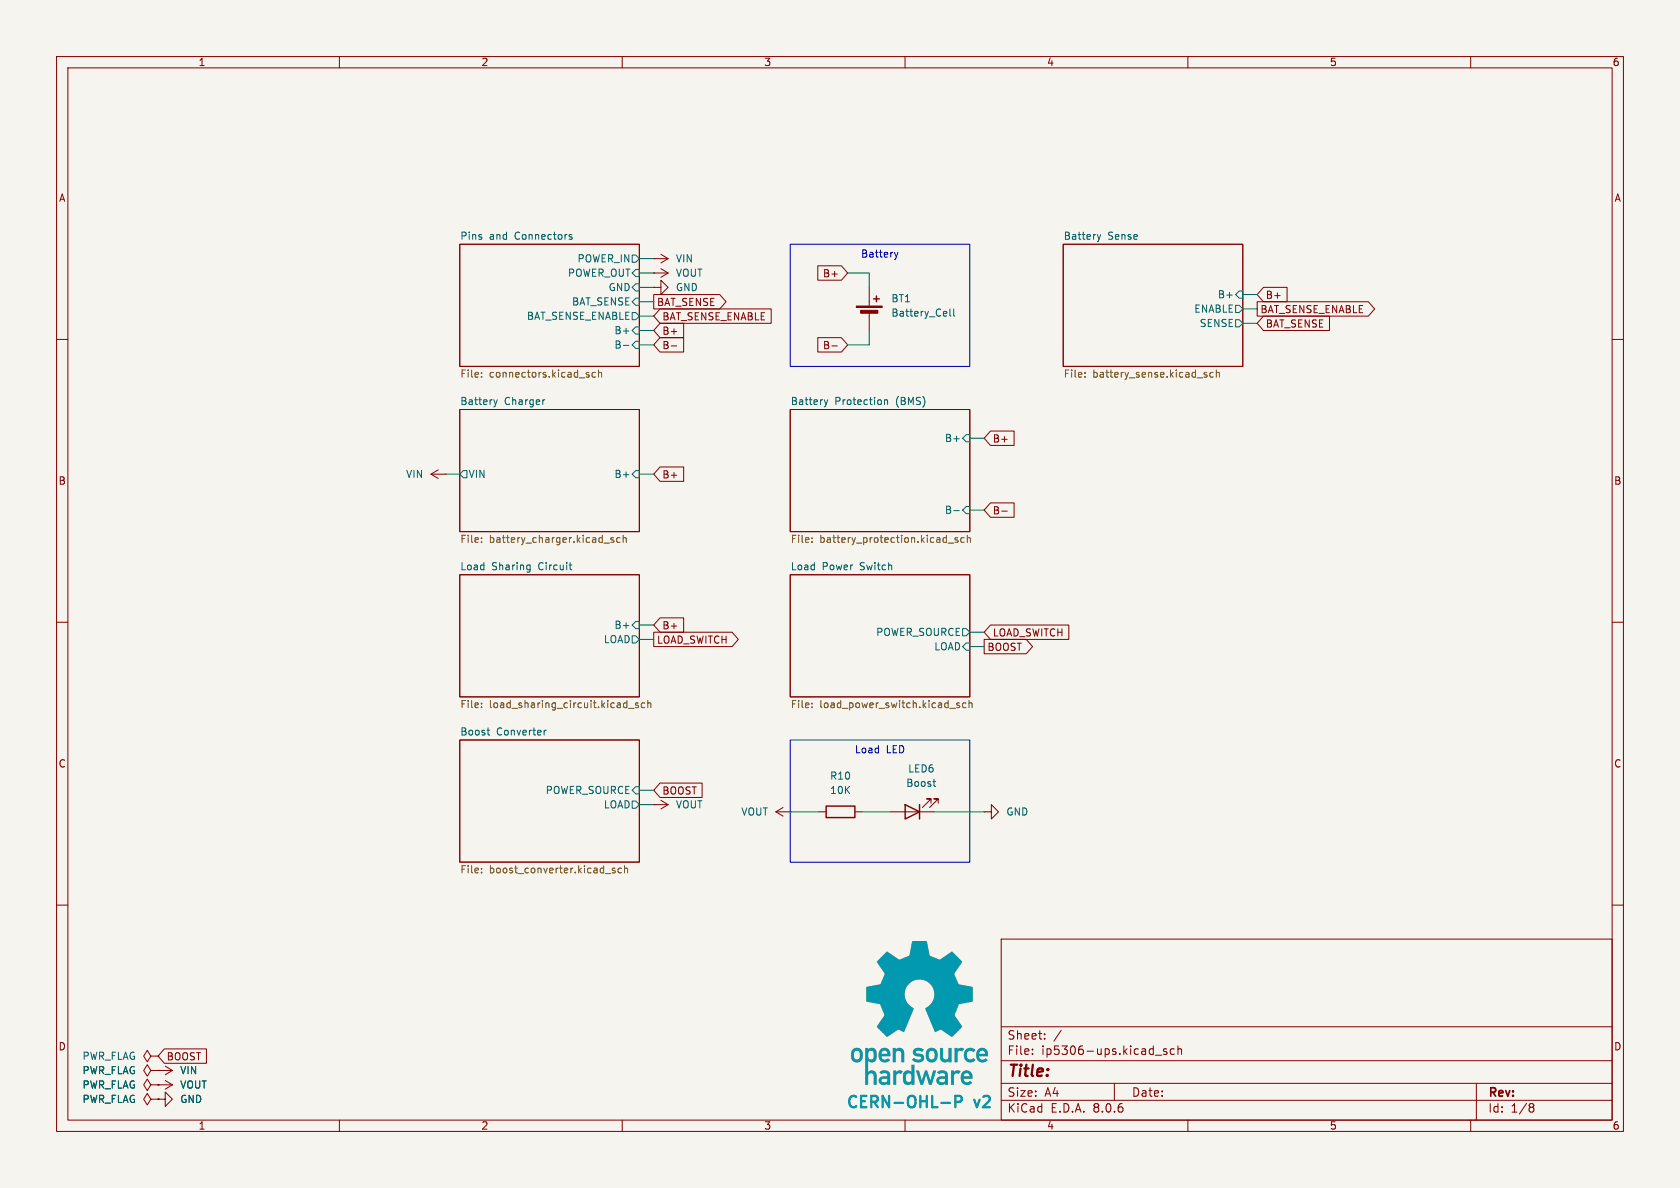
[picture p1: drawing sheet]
(kicad_sch
 (version 20231120)
 (generator "eeschema")
 (generator_version "8.0")
 (paper "A4")
 (lib_symbols
  (symbol "Device:Battery_Cell"
   (pin_numbers hide)
   (pin_names
    (offset 0) hide) (exclude_from_sim no) (in_bom yes) (on_board yes)
   (property "Reference" "BT" (at 2.54 2.54 0) (effects (font (size 1.27 1.27)) (justify left)))
   (property "Value" "Battery_Cell" (at 2.54 0 0) (effects (font (size 1.27 1.27)) (justify left)))
   (property "Footprint" "" (at 0 1.524 90) (effects (font (size 1.27 1.27)) (hide yes)))
   (property "Datasheet" "~" (at 0 1.524 90) (effects (font (size 1.27 1.27)) (hide yes)))
   (property "Description" "Single-cell battery" (at 0 0 0) (effects (font (size 1.27 1.27)) (hide yes)))
   (symbol "Battery_Cell_0_1"
    (rectangle (start -2.286 1.778) (end 2.286 1.524) (stroke (width 0) (type default)) (fill (type outline)))
    (rectangle (start -1.524 1.016) (end 1.524 0.508) (stroke (width 0) (type default)) (fill (type outline)))
    (polyline (pts (xy 0 0.762) (xy 0 0)) (stroke (width 0) (type default)) (fill (type none)))
    (polyline (pts (xy 0 1.778) (xy 0 2.54)) (stroke (width 0) (type default)) (fill (type none)))
    (polyline (pts (xy 0.762 3.048) (xy 1.778 3.048)) (stroke (width 0.254) (type default)) (fill (type none)))
    (polyline (pts (xy 1.27 3.556) (xy 1.27 2.54)) (stroke (width 0.254) (type default)) (fill (type none))))
   (symbol "Battery_Cell_1_1"
    (pin passive line (at 0 5.08 270) (length 2.54) (name "+" (effects (font (size 1.27 1.27)))) (number "1" (effects (font (size 1.27 1.27)))))
    (pin passive line (at 0 -2.54 90) (length 2.54) (name "-" (effects (font (size 1.27 1.27)))) (number "2" (effects (font (size 1.27 1.27)))))))
  (symbol "Device:LED"
   (pin_numbers hide)
   (pin_names
    (offset 1.016) hide) (exclude_from_sim no) (in_bom yes) (on_board yes)
   (property "Reference" "D" (at 0 2.54 0) (effects (font (size 1.27 1.27))))
   (property "Value" "LED" (at 0 -2.54 0) (effects (font (size 1.27 1.27))))
   (property "Footprint" "" (at 0 0 0) (effects (font (size 1.27 1.27)) (hide yes)))
   (property "Datasheet" "~" (at 0 0 0) (effects (font (size 1.27 1.27)) (hide yes)))
   (property "Description" "Light emitting diode" (at 0 0 0) (effects (font (size 1.27 1.27)) (hide yes)))
   (symbol "LED_0_1"
    (polyline (pts (xy -1.27 -1.27) (xy -1.27 1.27)) (stroke (width 0.254) (type default)) (fill (type none)))
    (polyline (pts (xy -1.27 0) (xy 1.27 0)) (stroke (width 0) (type default)) (fill (type none)))
    (polyline (pts (xy 1.27 -1.27) (xy 1.27 1.27) (xy -1.27 0) (xy 1.27 -1.27)) (stroke (width 0.254) (type default)) (fill (type none)))
    (polyline (pts (xy -3.048 -0.762) (xy -4.572 -2.286) (xy -3.81 -2.286) (xy -4.572 -2.286) (xy -4.572 -1.524)) (stroke (width 0) (type default)) (fill (type none)))
    (polyline (pts (xy -1.778 -0.762) (xy -3.302 -2.286) (xy -2.54 -2.286) (xy -3.302 -2.286) (xy -3.302 -1.524)) (stroke (width 0) (type default)) (fill (type none))))
   (symbol "LED_1_1"
    (pin passive line (at -3.81 0 0) (length 2.54) (name "K" (effects (font (size 1.27 1.27)))) (number "1" (effects (font (size 1.27 1.27)))))
    (pin passive line (at 3.81 0 180) (length 2.54) (name "A" (effects (font (size 1.27 1.27)))) (number "2" (effects (font (size 1.27 1.27)))))))
  (symbol "Device:R"
   (pin_numbers hide)
   (pin_names
    (offset 0)) (exclude_from_sim no) (in_bom yes) (on_board yes)
   (property "Reference" "R" (at 2.032 0 90) (effects (font (size 1.27 1.27))))
   (property "Value" "R" (at 0 0 90) (effects (font (size 1.27 1.27))))
   (property "Footprint" "" (at -1.778 0 90) (effects (font (size 1.27 1.27)) (hide yes)))
   (property "Datasheet" "~" (at 0 0 0) (effects (font (size 1.27 1.27)) (hide yes)))
   (property "Description" "Resistor" (at 0 0 0) (effects (font (size 1.27 1.27)) (hide yes)))
   (symbol "R_0_1"
    (rectangle (start -1.016 -2.54) (end 1.016 2.54) (stroke (width 0.254) (type default)) (fill (type none))))
   (symbol "R_1_1"
    (pin passive line (at 0 3.81 270) (length 1.27) (name "~" (effects (font (size 1.27 1.27)))) (number "1" (effects (font (size 1.27 1.27)))))
    (pin passive line (at 0 -3.81 90) (length 1.27) (name "~" (effects (font (size 1.27 1.27)))) (number "2" (effects (font (size 1.27 1.27)))))))
  (symbol "power:+5V"
   (power)
   (pin_numbers hide)
   (pin_names
    (offset 0) hide) (exclude_from_sim no) (in_bom yes) (on_board yes)
   (property "Reference" "#PWR" (at 0 -3.81 0) (effects (font (size 1.27 1.27)) (hide yes)))
   (property "Value" "+5V" (at 0 3.556 0) (effects (font (size 1.27 1.27))))
   (property "Footprint" "" (at 0 0 0) (effects (font (size 1.27 1.27)) (hide yes)))
   (property "Datasheet" "" (at 0 0 0) (effects (font (size 1.27 1.27)) (hide yes)))
   (property "Description" "Power symbol creates a global label with name \"+5V\"" (at 0 0 0) (effects (font (size 1.27 1.27)) (hide yes)))
   (symbol "+5V_0_1"
    (polyline (pts (xy -0.762 1.27) (xy 0 2.54)) (stroke (width 0) (type default)) (fill (type none)))
    (polyline (pts (xy 0 0) (xy 0 2.54)) (stroke (width 0) (type default)) (fill (type none)))
    (polyline (pts (xy 0 2.54) (xy 0.762 1.27)) (stroke (width 0) (type default)) (fill (type none))))
   (symbol "+5V_1_1"
    (pin power_in line (at 0 0 90) (length 0) (name "~" (effects (font (size 1.27 1.27)))) (number "1" (effects (font (size 1.27 1.27)))))))
  (symbol "power:GND"
   (power)
   (pin_numbers hide)
   (pin_names
    (offset 0) hide) (exclude_from_sim no) (in_bom yes) (on_board yes)
   (property "Reference" "#PWR" (at 0 -6.35 0) (effects (font (size 1.27 1.27)) (hide yes)))
   (property "Value" "GND" (at 0 -3.81 0) (effects (font (size 1.27 1.27))))
   (property "Footprint" "" (at 0 0 0) (effects (font (size 1.27 1.27)) (hide yes)))
   (property "Datasheet" "" (at 0 0 0) (effects (font (size 1.27 1.27)) (hide yes)))
   (property "Description" "Power symbol creates a global label with name \"GND\" , ground" (at 0 0 0) (effects (font (size 1.27 1.27)) (hide yes)))
   (symbol "GND_0_1"
    (polyline (pts (xy 0 0) (xy 0 -1.27) (xy 1.27 -1.27) (xy 0 -2.54) (xy -1.27 -1.27) (xy 0 -1.27)) (stroke (width 0) (type default)) (fill (type none))))
   (symbol "GND_1_1"
    (pin power_in line (at 0 0 270) (length 0) (name "~" (effects (font (size 1.27 1.27)))) (number "1" (effects (font (size 1.27 1.27)))))))
  (symbol "power:PWR_FLAG"
   (power)
   (pin_numbers hide)
   (pin_names
    (offset 0) hide) (exclude_from_sim no) (in_bom yes) (on_board yes)
   (property "Reference" "#FLG" (at 0 1.905 0) (effects (font (size 1.27 1.27)) (hide yes)))
   (property "Value" "PWR_FLAG" (at 0 3.81 0) (effects (font (size 1.27 1.27))))
   (property "Footprint" "" (at 0 0 0) (effects (font (size 1.27 1.27)) (hide yes)))
   (property "Datasheet" "~" (at 0 0 0) (effects (font (size 1.27 1.27)) (hide yes)))
   (property "Description" "Special symbol for telling ERC where power comes from" (at 0 0 0) (effects (font (size 1.27 1.27)) (hide yes)))
   (symbol "PWR_FLAG_0_0"
    (pin power_out line (at 0 0 90) (length 0) (name "~" (effects (font (size 1.27 1.27)))) (number "1" (effects (font (size 1.27 1.27))))))
   (symbol "PWR_FLAG_0_1"
    (polyline (pts (xy 0 0) (xy 0 1.27) (xy -1.016 1.905) (xy 0 2.54) (xy 1.016 1.905) (xy 0 1.27)) (stroke (width 0) (type default)) (fill (type none)))))
  (symbol "power:VCC"
   (power)
   (pin_numbers hide)
   (pin_names
    (offset 0) hide) (exclude_from_sim no) (in_bom yes) (on_board yes)
   (property "Reference" "#PWR" (at 0 -3.81 0) (effects (font (size 1.27 1.27)) (hide yes)))
   (property "Value" "VCC" (at 0 3.556 0) (effects (font (size 1.27 1.27))))
   (property "Footprint" "" (at 0 0 0) (effects (font (size 1.27 1.27)) (hide yes)))
   (property "Datasheet" "" (at 0 0 0) (effects (font (size 1.27 1.27)) (hide yes)))
   (property "Description" "Power symbol creates a global label with name \"VCC\"" (at 0 0 0) (effects (font (size 1.27 1.27)) (hide yes)))
   (symbol "VCC_0_1"
    (polyline (pts (xy -0.762 1.27) (xy 0 2.54)) (stroke (width 0) (type default)) (fill (type none)))
    (polyline (pts (xy 0 0) (xy 0 2.54)) (stroke (width 0) (type default)) (fill (type none)))
    (polyline (pts (xy 0 2.54) (xy 0.762 1.27)) (stroke (width 0) (type default)) (fill (type none))))
   (symbol "VCC_1_1"
    (pin power_in line (at 0 0 90) (length 0) (name "~" (effects (font (size 1.27 1.27)))) (number "1" (effects (font (size 1.27 1.27))))))))
 (wire
  (pts (xy 78.74 83.82) (xy 81.28 83.82))
  (stroke (width 0) (type default)))
 (wire
  (pts (xy 219.71 52.07) (xy 222.25 52.07))
  (stroke (width 0) (type default)))
 (wire
  (pts (xy 115.57 48.26) (xy 113.03 48.26))
  (stroke (width 0) (type default)))
 (wire
  (pts (xy 139.7 143.51) (xy 144.78 143.51))
  (stroke (width 0) (type default)))
 (wire
  (pts (xy 152.4 143.51) (xy 157.48 143.51))
  (stroke (width 0) (type default)))
 (wire
  (pts (xy 219.71 54.61) (xy 222.25 54.61))
  (stroke (width 0) (type default)))
 (wire
  (pts (xy 115.57 55.88) (xy 113.03 55.88))
  (stroke (width 0) (type default)))
 (wire
  (pts (xy 115.57 139.7) (xy 113.03 139.7))
  (stroke (width 0) (type default)))
 (wire
  (pts (xy 173.99 114.3) (xy 171.45 114.3))
  (stroke (width 0) (type default)))
 (wire
  (pts (xy 115.57 53.34) (xy 113.03 53.34))
  (stroke (width 0) (type default)))
 (wire
  (pts (xy 173.99 77.47) (xy 171.45 77.47))
  (stroke (width 0) (type default)))
 (wire
  (pts (xy 115.57 45.72) (xy 113.03 45.72))
  (stroke (width 0) (type default)))
 (wire
  (pts (xy 115.57 50.8) (xy 113.03 50.8))
  (stroke (width 0) (type default)))
 (wire
  (pts (xy 173.99 143.51) (xy 165.1 143.51))
  (stroke (width 0) (type default)))
 (wire
  (pts (xy 115.57 58.42) (xy 113.03 58.42))
  (stroke (width 0) (type default)))
 (wire
  (pts (xy 115.57 142.24) (xy 113.03 142.24))
  (stroke (width 0) (type default)))
 (wire
  (pts (xy 149.86 48.26) (xy 153.67 48.26))
  (stroke (width 0) (type default)))
 (wire
  (pts (xy 113.03 83.82) (xy 115.57 83.82))
  (stroke (width 0) (type default)))
 (wire
  (pts (xy 173.99 111.76) (xy 171.45 111.76))
  (stroke (width 0) (type default)))
 (wire
  (pts (xy 219.71 57.15) (xy 222.25 57.15))
  (stroke (width 0) (type default)))
 (wire
  (pts (xy 153.67 60.96) (xy 149.86 60.96))
  (stroke (width 0) (type default)))
 (wire
  (pts (xy 115.57 110.49) (xy 113.03 110.49))
  (stroke (width 0) (type default)))
 (wire
  (pts (xy 153.67 48.26) (xy 153.67 50.8))
  (stroke (width 0) (type default)))
 (wire
  (pts (xy 173.99 90.17) (xy 171.45 90.17))
  (stroke (width 0) (type default)))
 (wire
  (pts (xy 115.57 60.96) (xy 113.03 60.96))
  (stroke (width 0) (type default)))
 (wire
  (pts (xy 153.67 60.96) (xy 153.67 58.42))
  (stroke (width 0) (type default)))
 (wire
  (pts (xy 115.57 113.03) (xy 113.03 113.03))
  (stroke (width 0) (type default)))
 (image
  (at 162.56 179.07)
  (scale 0.37481)
  (data))
 (text_box "Battery"
  (exclude_from_sim no)
  (at 139.7 43.18 0)
  (size 31.75 21.59)
  (stroke (width 0) (type default))
  (fill (type none))
  (effects (font (size 1.27 1.27)) (justify top)))
 (text_box "Load LED"
  (exclude_from_sim no)
  (at 139.7 130.81 0)
  (size 31.75 21.59)
  (stroke (width 0) (type default))
  (fill (type none))
  (effects (font (size 1.27 1.27)) (justify top)))
 (text "CERN-OHL-P v2"
  (exclude_from_sim no)
  (at 162.56 195.072 0)
  (effects (font (size 2 2) (thickness 0.4)
    (bold yes) (color 0 153 176 1))))
 (global_label "BOOST"
  (shape input)
  (at 115.57 139.7 0)
  (fields_autoplaced yes)
  (effects (font (size 1.27 1.27)) (justify left))
  (property "Intersheetrefs" "${INTERSHEET_REFS}" (at 124.6633 139.7 0) (effects (font (size 1.27 1.27)) (justify left) (hide yes))))
 (global_label "B-"
  (shape input)
  (at 115.57 60.96 0)
  (fields_autoplaced yes)
  (effects (font (size 1.27 1.27)) (justify left))
  (property "Intersheetrefs" "${INTERSHEET_REFS}" (at 121.3976 60.96 0) (effects (font (size 1.27 1.27)) (justify left) (hide yes))))
 (global_label "B+"
  (shape input)
  (at 149.86 48.26 180)
  (fields_autoplaced yes)
  (effects (font (size 1.27 1.27)) (justify right))
  (property "Intersheetrefs" "${INTERSHEET_REFS}" (at 144.0324 48.26 0) (effects (font (size 1.27 1.27)) (justify right) (hide yes))))
 (global_label "BAT_SENSE"
  (shape input)
  (at 222.25 57.15 0)
  (fields_autoplaced yes)
  (effects (font (size 1.27 1.27)) (justify left))
  (property "Intersheetrefs" "${INTERSHEET_REFS}" (at 235.5765 57.15 0) (effects (font (size 1.27 1.27)) (justify left) (hide yes))))
 (global_label "B+"
  (shape input)
  (at 115.57 83.82 0)
  (fields_autoplaced yes)
  (effects (font (size 1.27 1.27)) (justify left))
  (property "Intersheetrefs" "${INTERSHEET_REFS}" (at 121.3976 83.82 0) (effects (font (size 1.27 1.27)) (justify left) (hide yes))))
 (global_label "B+"
  (shape input)
  (at 222.25 52.07 0)
  (fields_autoplaced yes)
  (effects (font (size 1.27 1.27)) (justify left))
  (property "Intersheetrefs" "${INTERSHEET_REFS}" (at 228.0776 52.07 0) (effects (font (size 1.27 1.27)) (justify left) (hide yes))))
 (global_label "LOAD_SWITCH"
  (shape input)
  (at 173.99 111.76 0)
  (fields_autoplaced yes)
  (effects (font (size 1.27 1.27)) (justify left))
  (property "Intersheetrefs" "${INTERSHEET_REFS}" (at 189.4938 111.76 0) (effects (font (size 1.27 1.27)) (justify left) (hide yes))))
 (global_label "BOOST"
  (shape output)
  (at 173.99 114.3 0)
  (fields_autoplaced yes)
  (effects (font (size 1.27 1.27)) (justify left))
  (property "Intersheetrefs" "${INTERSHEET_REFS}" (at 183.0833 114.3 0) (effects (font (size 1.27 1.27)) (justify left) (hide yes))))
 (global_label "BAT_SENSE_ENABLE"
  (shape output)
  (at 222.25 54.61 0)
  (fields_autoplaced yes)
  (effects (font (size 1.27 1.27)) (justify left))
  (property "Intersheetrefs" "${INTERSHEET_REFS}" (at 243.5593 54.61 0) (effects (font (size 1.27 1.27)) (justify left) (hide yes))))
 (global_label "BAT_SENSE"
  (shape output)
  (at 115.57 53.34 0)
  (fields_autoplaced yes)
  (effects (font (size 1.27 1.27)) (justify left))
  (property "Intersheetrefs" "${INTERSHEET_REFS}" (at 128.8965 53.34 0) (effects (font (size 1.27 1.27)) (justify left) (hide yes))))
 (global_label "B-"
  (shape input)
  (at 173.99 90.17 0)
  (fields_autoplaced yes)
  (effects (font (size 1.27 1.27)) (justify left))
  (property "Intersheetrefs" "${INTERSHEET_REFS}" (at 179.8176 90.17 0) (effects (font (size 1.27 1.27)) (justify left) (hide yes))))
 (global_label "LOAD_SWITCH"
  (shape output)
  (at 115.57 113.03 0)
  (fields_autoplaced yes)
  (effects (font (size 1.27 1.27)) (justify left))
  (property "Intersheetrefs" "${INTERSHEET_REFS}" (at 131.0738 113.03 0) (effects (font (size 1.27 1.27)) (justify left) (hide yes))))
 (global_label "B+"
  (shape input)
  (at 173.99 77.47 0)
  (fields_autoplaced yes)
  (effects (font (size 1.27 1.27)) (justify left))
  (property "Intersheetrefs" "${INTERSHEET_REFS}" (at 179.8176 77.47 0) (effects (font (size 1.27 1.27)) (justify left) (hide yes))))
 (global_label "B+"
  (shape input)
  (at 115.57 58.42 0)
  (fields_autoplaced yes)
  (effects (font (size 1.27 1.27)) (justify left))
  (property "Intersheetrefs" "${INTERSHEET_REFS}" (at 121.3976 58.42 0) (effects (font (size 1.27 1.27)) (justify left) (hide yes))))
 (global_label "B-"
  (shape input)
  (at 149.86 60.96 180)
  (fields_autoplaced yes)
  (effects (font (size 1.27 1.27)) (justify right))
  (property "Intersheetrefs" "${INTERSHEET_REFS}" (at 144.0324 60.96 0) (effects (font (size 1.27 1.27)) (justify right) (hide yes))))
 (global_label "BAT_SENSE_ENABLE"
  (shape input)
  (at 115.57 55.88 0)
  (fields_autoplaced yes)
  (effects (font (size 1.27 1.27)) (justify left))
  (property "Intersheetrefs" "${INTERSHEET_REFS}" (at 136.8793 55.88 0) (effects (font (size 1.27 1.27)) (justify left) (hide yes))))
 (global_label "B+"
  (shape input)
  (at 115.57 110.49 0)
  (fields_autoplaced yes)
  (effects (font (size 1.27 1.27)) (justify left))
  (property "Intersheetrefs" "${INTERSHEET_REFS}" (at 121.3976 110.49 0) (effects (font (size 1.27 1.27)) (justify left) (hide yes))))
 (global_label "BOOST"
  (shape input)
  (at 27.94 186.69 0)
  (fields_autoplaced yes)
  (effects (font (size 1.27 1.27)) (justify left))
  (property "Intersheetrefs" "${INTERSHEET_REFS}" (at 37.0333 186.69 0) (effects (font (size 1.27 1.27)) (justify left) (hide yes))))
 (symbol
  (lib_id "power:VCC")
  (at 115.57 45.72 270)
  (unit 1)
  (exclude_from_sim no)
  (in_bom yes)
  (on_board yes)
  (dnp no)
  (fields_autoplaced yes)
  (property "Reference" "#PWR014" (at 111.76 45.72 0) (effects (font (size 1.27 1.27)) (hide yes)))
  (property "Value" "VIN" (at 119.38 45.7199 90) (effects (font (size 1.27 1.27)) (justify left)))
  (property "Footprint" "" (at 115.57 45.72 0) (effects (font (size 1.27 1.27)) (hide yes)))
  (property "Datasheet" "" (at 115.57 45.72 0) (effects (font (size 1.27 1.27)) (hide yes)))
  (property "Description" "Power symbol creates a global label with name \"VCC\"" (at 115.57 45.72 0) (effects (font (size 1.27 1.27)) (hide yes)))
  (pin "1"))
 (symbol
  (lib_id "power:VCC")
  (at 78.74 83.82 90)
  (unit 1)
  (exclude_from_sim no)
  (in_bom yes)
  (on_board yes)
  (dnp no)
  (fields_autoplaced yes)
  (property "Reference" "#PWR01" (at 82.55 83.82 0) (effects (font (size 1.27 1.27)) (hide yes)))
  (property "Value" "VIN" (at 74.93 83.8199 90) (effects (font (size 1.27 1.27)) (justify left)))
  (property "Footprint" "" (at 78.74 83.82 0) (effects (font (size 1.27 1.27)) (hide yes)))
  (property "Datasheet" "" (at 78.74 83.82 0) (effects (font (size 1.27 1.27)) (hide yes)))
  (property "Description" "Power symbol creates a global label with name \"VCC\"" (at 78.74 83.82 0) (effects (font (size 1.27 1.27)) (hide yes)))
  (pin "1"))
 (symbol
  (lib_id "power:+5V")
  (at 115.57 48.26 270)
  (unit 1)
  (exclude_from_sim no)
  (in_bom yes)
  (on_board yes)
  (dnp no)
  (fields_autoplaced yes)
  (property "Reference" "#PWR015" (at 111.76 48.26 0) (effects (font (size 1.27 1.27)) (hide yes)))
  (property "Value" "VOUT" (at 119.38 48.2599 90) (effects (font (size 1.27 1.27)) (justify left)))
  (property "Footprint" "" (at 115.57 48.26 0) (effects (font (size 1.27 1.27)) (hide yes)))
  (property "Datasheet" "" (at 115.57 48.26 0) (effects (font (size 1.27 1.27)) (hide yes)))
  (property "Description" "Power symbol creates a global label with name \"+5V\"" (at 115.57 48.26 0) (effects (font (size 1.27 1.27)) (hide yes)))
  (pin "1"))
 (symbol
  (lib_id "Device:R")
  (at 148.59 143.51 90)
  (mirror x)
  (unit 1)
  (exclude_from_sim no)
  (in_bom yes)
  (on_board yes)
  (dnp no)
  (property "Reference" "R10" (at 148.59 137.16 90) (effects (font (size 1.27 1.27))))
  (property "Value" "10K" (at 148.59 139.7 90) (effects (font (size 1.27 1.27))))
  (property "Footprint" "Resistor_SMD:R_0402_1005Metric" (at 148.59 141.732 90) (effects (font (size 1.27 1.27)) (hide yes)))
  (property "Datasheet" "~" (at 148.59 143.51 0) (effects (font (size 1.27 1.27)) (hide yes)))
  (property "Description" "Resistor" (at 148.59 143.51 0) (effects (font (size 1.27 1.27)) (hide yes)))
  (property "LCSC Part" "C25744" (at 148.59 143.51 0) (effects (font (size 1.27 1.27)) (hide yes)))
  (pin "1")
  (pin "2"))
 (symbol
  (lib_id "power:PWR_FLAG")
  (at 27.94 191.77 90)
  (unit 1)
  (exclude_from_sim no)
  (in_bom yes)
  (on_board yes)
  (dnp no)
  (fields_autoplaced yes)
  (property "Reference" "#FLG02" (at 26.035 191.77 0) (effects (font (size 1.27 1.27)) (hide yes)))
  (property "Value" "PWR_FLAG" (at 24.13 191.7699 90) (effects (font (size 1.27 1.27)) (justify left)))
  (property "Footprint" "" (at 27.94 191.77 0) (effects (font (size 1.27 1.27)) (hide yes)))
  (property "Datasheet" "~" (at 27.94 191.77 0) (effects (font (size 1.27 1.27)) (hide yes)))
  (property "Description" "Special symbol for telling ERC where power comes from" (at 27.94 191.77 0) (effects (font (size 1.27 1.27)) (hide yes)))
  (pin "1"))
 (symbol
  (lib_id "power:GND")
  (at 27.94 194.31 90)
  (unit 1)
  (exclude_from_sim no)
  (in_bom yes)
  (on_board yes)
  (dnp no)
  (fields_autoplaced yes)
  (property "Reference" "#PWR021" (at 34.29 194.31 0) (effects (font (size 1.27 1.27)) (hide yes)))
  (property "Value" "GND" (at 31.75 194.31 90) (effects (font (size 1.27 1.27)) (justify right)))
  (property "Footprint" "" (at 27.94 194.31 0) (effects (font (size 1.27 1.27)) (hide yes)))
  (property "Datasheet" "" (at 27.94 194.31 0) (effects (font (size 1.27 1.27)) (hide yes)))
  (property "Description" "Power symbol creates a global label with name \"GND\" , ground" (at 27.94 194.31 0) (effects (font (size 1.27 1.27)) (hide yes)))
  (pin "1"))
 (symbol
  (lib_id "Device:Battery_Cell")
  (at 153.67 55.88 0)
  (unit 1)
  (exclude_from_sim no)
  (in_bom yes)
  (on_board yes)
  (dnp no)
  (fields_autoplaced yes)
  (property "Reference" "BT1" (at 157.48 52.7684 0) (effects (font (size 1.27 1.27)) (justify left)))
  (property "Value" "Battery_Cell" (at 157.48 55.3084 0) (effects (font (size 1.27 1.27)) (justify left)))
  (property "Footprint" "lcsc:BAT-TH_18650-A5BJ001" (at 153.67 54.356 90) (effects (font (size 1.27 1.27)) (hide yes)))
  (property "Datasheet" "~" (at 153.67 54.356 90) (effects (font (size 1.27 1.27)) (hide yes)))
  (property "Description" "Single-cell battery" (at 153.67 55.88 0) (effects (font (size 1.27 1.27)) (hide yes)))
  (property "LCSC Part" "" (at 153.67 55.88 0) (effects (font (size 1.27 1.27)) (hide yes)))
  (pin "1")
  (pin "2"))
 (symbol
  (lib_id "power:+5V")
  (at 139.7 143.51 90)
  (unit 1)
  (exclude_from_sim no)
  (in_bom yes)
  (on_board yes)
  (dnp no)
  (fields_autoplaced yes)
  (property "Reference" "#PWR017" (at 143.51 143.51 0) (effects (font (size 1.27 1.27)) (hide yes)))
  (property "Value" "VOUT" (at 135.89 143.5099 90) (effects (font (size 1.27 1.27)) (justify left)))
  (property "Footprint" "" (at 139.7 143.51 0) (effects (font (size 1.27 1.27)) (hide yes)))
  (property "Datasheet" "" (at 139.7 143.51 0) (effects (font (size 1.27 1.27)) (hide yes)))
  (property "Description" "Power symbol creates a global label with name \"+5V\"" (at 139.7 143.51 0) (effects (font (size 1.27 1.27)) (hide yes)))
  (pin "1"))
 (symbol
  (lib_id "power:GND")
  (at 115.57 50.8 90)
  (unit 1)
  (exclude_from_sim no)
  (in_bom yes)
  (on_board yes)
  (dnp no)
  (fields_autoplaced yes)
  (property "Reference" "#PWR05" (at 121.92 50.8 0) (effects (font (size 1.27 1.27)) (hide yes)))
  (property "Value" "GND" (at 119.38 50.8 90) (effects (font (size 1.27 1.27)) (justify right)))
  (property "Footprint" "" (at 115.57 50.8 0) (effects (font (size 1.27 1.27)) (hide yes)))
  (property "Datasheet" "" (at 115.57 50.8 0) (effects (font (size 1.27 1.27)) (hide yes)))
  (property "Description" "Power symbol creates a global label with name \"GND\" , ground" (at 115.57 50.8 0) (effects (font (size 1.27 1.27)) (hide yes)))
  (pin "1"))
 (symbol
  (lib_id "power:GND")
  (at 173.99 143.51 90)
  (unit 1)
  (exclude_from_sim no)
  (in_bom yes)
  (on_board yes)
  (dnp no)
  (fields_autoplaced yes)
  (property "Reference" "#PWR012" (at 180.34 143.51 0) (effects (font (size 1.27 1.27)) (hide yes)))
  (property "Value" "GND" (at 177.8 143.5099 90) (effects (font (size 1.27 1.27)) (justify right)))
  (property "Footprint" "" (at 173.99 143.51 0) (effects (font (size 1.27 1.27)) (hide yes)))
  (property "Datasheet" "" (at 173.99 143.51 0) (effects (font (size 1.27 1.27)) (hide yes)))
  (property "Description" "Power symbol creates a global label with name \"GND\" , ground" (at 173.99 143.51 0) (effects (font (size 1.27 1.27)) (hide yes)))
  (pin "1"))
 (symbol
  (lib_id "power:PWR_FLAG")
  (at 27.94 194.31 90)
  (unit 1)
  (exclude_from_sim no)
  (in_bom yes)
  (on_board yes)
  (dnp no)
  (fields_autoplaced yes)
  (property "Reference" "#FLG01" (at 26.035 194.31 0) (effects (font (size 1.27 1.27)) (hide yes)))
  (property "Value" "PWR_FLAG" (at 24.13 194.3099 90) (effects (font (size 1.27 1.27)) (justify left)))
  (property "Footprint" "" (at 27.94 194.31 0) (effects (font (size 1.27 1.27)) (hide yes)))
  (property "Datasheet" "~" (at 27.94 194.31 0) (effects (font (size 1.27 1.27)) (hide yes)))
  (property "Description" "Special symbol for telling ERC where power comes from" (at 27.94 194.31 0) (effects (font (size 1.27 1.27)) (hide yes)))
  (pin "1"))
 (symbol
  (lib_id "power:+5V")
  (at 27.94 191.77 270)
  (unit 1)
  (exclude_from_sim no)
  (in_bom yes)
  (on_board yes)
  (dnp no)
  (fields_autoplaced yes)
  (property "Reference" "#PWR020" (at 24.13 191.77 0) (effects (font (size 1.27 1.27)) (hide yes)))
  (property "Value" "VOUT" (at 31.75 191.7699 90) (effects (font (size 1.27 1.27)) (justify left)))
  (property "Footprint" "" (at 27.94 191.77 0) (effects (font (size 1.27 1.27)) (hide yes)))
  (property "Datasheet" "" (at 27.94 191.77 0) (effects (font (size 1.27 1.27)) (hide yes)))
  (property "Description" "Power symbol creates a global label with name \"+5V\"" (at 27.94 191.77 0) (effects (font (size 1.27 1.27)) (hide yes)))
  (pin "1"))
 (symbol
  (lib_id "Device:LED")
  (at 161.29 143.51 180)
  (unit 1)
  (exclude_from_sim no)
  (in_bom yes)
  (on_board yes)
  (dnp no)
  (fields_autoplaced yes)
  (property "Reference" "LED6" (at 162.8775 135.89 0) (effects (font (size 1.27 1.27))))
  (property "Value" "Boost" (at 162.8775 138.43 0) (effects (font (size 1.27 1.27))))
  (property "Footprint" "custom:LED_0805_2012Metric_Pad1.15x1.40mm_HandSolder_simple" (at 161.29 143.51 0) (effects (font (size 1.27 1.27)) (hide yes)))
  (property "Datasheet" "~" (at 161.29 143.51 0) (effects (font (size 1.27 1.27)) (hide yes)))
  (property "Description" "Light emitting diode" (at 161.29 143.51 0) (effects (font (size 1.27 1.27)) (hide yes)))
  (property "LCSC Part" "" (at 161.29 143.51 0) (effects (font (size 1.27 1.27)) (hide yes)))
  (pin "1")
  (pin "2"))
 (symbol
  (lib_id "power:PWR_FLAG")
  (at 27.94 189.23 90)
  (unit 1)
  (exclude_from_sim no)
  (in_bom yes)
  (on_board yes)
  (dnp no)
  (fields_autoplaced yes)
  (property "Reference" "#FLG03" (at 26.035 189.23 0) (effects (font (size 1.27 1.27)) (hide yes)))
  (property "Value" "PWR_FLAG" (at 24.13 189.2299 90) (effects (font (size 1.27 1.27)) (justify left)))
  (property "Footprint" "" (at 27.94 189.23 0) (effects (font (size 1.27 1.27)) (hide yes)))
  (property "Datasheet" "~" (at 27.94 189.23 0) (effects (font (size 1.27 1.27)) (hide yes)))
  (property "Description" "Special symbol for telling ERC where power comes from" (at 27.94 189.23 0) (effects (font (size 1.27 1.27)) (hide yes)))
  (pin "1"))
 (symbol
  (lib_id "power:VCC")
  (at 27.94 189.23 270)
  (unit 1)
  (exclude_from_sim no)
  (in_bom yes)
  (on_board yes)
  (dnp no)
  (fields_autoplaced yes)
  (property "Reference" "#PWR019" (at 24.13 189.23 0) (effects (font (size 1.27 1.27)) (hide yes)))
  (property "Value" "VIN" (at 31.75 189.23 90) (effects (font (size 1.27 1.27)) (justify left)))
  (property "Footprint" "" (at 27.94 189.23 0) (effects (font (size 1.27 1.27)) (hide yes)))
  (property "Datasheet" "" (at 27.94 189.23 0) (effects (font (size 1.27 1.27)) (hide yes)))
  (property "Description" "Power symbol creates a global label with name \"VCC\"" (at 27.94 189.23 0) (effects (font (size 1.27 1.27)) (hide yes)))
  (pin "1"))
 (symbol
  (lib_id "power:+5V")
  (at 115.57 142.24 270)
  (unit 1)
  (exclude_from_sim no)
  (in_bom yes)
  (on_board yes)
  (dnp no)
  (fields_autoplaced yes)
  (property "Reference" "#PWR013" (at 111.76 142.24 0) (effects (font (size 1.27 1.27)) (hide yes)))
  (property "Value" "VOUT" (at 119.38 142.2399 90) (effects (font (size 1.27 1.27)) (justify left)))
  (property "Footprint" "" (at 115.57 142.24 0) (effects (font (size 1.27 1.27)) (hide yes)))
  (property "Datasheet" "" (at 115.57 142.24 0) (effects (font (size 1.27 1.27)) (hide yes)))
  (property "Description" "Power symbol creates a global label with name \"+5V\"" (at 115.57 142.24 0) (effects (font (size 1.27 1.27)) (hide yes)))
  (pin "1"))
 (symbol
  (lib_id "power:PWR_FLAG")
  (at 27.94 186.69 90)
  (unit 1)
  (exclude_from_sim no)
  (in_bom yes)
  (on_board yes)
  (dnp no)
  (fields_autoplaced yes)
  (property "Reference" "#FLG04" (at 26.035 186.69 0) (effects (font (size 1.27 1.27)) (hide yes)))
  (property "Value" "PWR_FLAG" (at 24.13 186.6899 90) (effects (font (size 1.27 1.27)) (justify left)))
  (property "Footprint" "" (at 27.94 186.69 0) (effects (font (size 1.27 1.27)) (hide yes)))
  (property "Datasheet" "~" (at 27.94 186.69 0) (effects (font (size 1.27 1.27)) (hide yes)))
  (property "Description" "Special symbol for telling ERC where power comes from" (at 27.94 186.69 0) (effects (font (size 1.27 1.27)) (hide yes)))
  (pin "1"))
 (sheet
  (at 187.96 43.18)
  (size 31.75 21.59)
  (fields_autoplaced yes)
  (stroke (width 0.1524) (type solid))
  (fill (color 0 0 0 0.0000))
  (property "Sheetname" "Battery Sense" (at 187.96 42.4684 0) (effects (font (size 1.27 1.27)) (justify left bottom)))
  (property "Sheetfile" "battery_sense.kicad_sch" (at 187.96 65.3546 0) (effects (font (size 1.27 1.27)) (justify left top)))
  (pin "SENSE" output (at 219.71 57.15 0) (effects (font (size 1.27 1.27)) (justify right)))
  (pin "ENABLE" output (at 219.71 54.61 0) (effects (font (size 1.27 1.27)) (justify right)))
  (pin "B+" input (at 219.71 52.07 0) (effects (font (size 1.27 1.27)) (justify right))))
 (sheet
  (at 81.28 72.39)
  (size 31.75 21.59)
  (fields_autoplaced yes)
  (stroke (width 0.1524) (type solid))
  (fill (color 0 0 0 0.0000))
  (property "Sheetname" "Battery Charger" (at 81.28 71.6784 0) (effects (font (size 1.27 1.27)) (justify left bottom)))
  (property "Sheetfile" "battery_charger.kicad_sch" (at 81.28 94.5646 0) (effects (font (size 1.27 1.27)) (justify left top)))
  (pin "B+" input (at 113.03 83.82 0) (effects (font (size 1.27 1.27)) (justify right)))
  (pin "VIN" output (at 81.28 83.82 180) (effects (font (size 1.27 1.27)) (justify left))))
 (sheet
  (at 139.7 72.39)
  (size 31.75 21.59)
  (fields_autoplaced yes)
  (stroke (width 0.1524) (type solid))
  (fill (color 0 0 0 0.0000))
  (property "Sheetname" "Battery Protection (BMS)" (at 139.7 71.6784 0) (effects (font (size 1.27 1.27)) (justify left bottom)))
  (property "Sheetfile" "battery_protection.kicad_sch" (at 139.7 94.5646 0) (effects (font (size 1.27 1.27)) (justify left top)))
  (pin "B+" input (at 171.45 77.47 0) (effects (font (size 1.27 1.27)) (justify right)))
  (pin "B-" input (at 171.45 90.17 0) (effects (font (size 1.27 1.27)) (justify right))))
 (sheet
  (at 139.7 101.6)
  (size 31.75 21.59)
  (fields_autoplaced yes)
  (stroke (width 0.1524) (type solid))
  (fill (color 0 0 0 0.0000))
  (property "Sheetname" "Load Power Switch" (at 139.7 100.8884 0) (effects (font (size 1.27 1.27)) (justify left bottom)))
  (property "Sheetfile" "load_power_switch.kicad_sch" (at 139.7 123.7746 0) (effects (font (size 1.27 1.27)) (justify left top)))
  (pin "LOAD" input (at 171.45 114.3 0) (effects (font (size 1.27 1.27)) (justify right)))
  (pin "POWER_SOURCE" output (at 171.45 111.76 0) (effects (font (size 1.27 1.27)) (justify right))))
 (sheet
  (at 81.28 101.6)
  (size 31.75 21.59)
  (fields_autoplaced yes)
  (stroke (width 0.1524) (type solid))
  (fill (color 0 0 0 0.0000))
  (property "Sheetname" "Load Sharing Circuit" (at 81.28 100.8884 0) (effects (font (size 1.27 1.27)) (justify left bottom)))
  (property "Sheetfile" "load_sharing_circuit.kicad_sch" (at 81.28 123.7746 0) (effects (font (size 1.27 1.27)) (justify left top)))
  (pin "B+" input (at 113.03 110.49 0) (effects (font (size 1.27 1.27)) (justify right)))
  (pin "LOAD" output (at 113.03 113.03 0) (effects (font (size 1.27 1.27)) (justify right))))
 (sheet
  (at 81.28 130.81)
  (size 31.75 21.59)
  (fields_autoplaced yes)
  (stroke (width 0.1524) (type solid))
  (fill (color 0 0 0 0.0000))
  (property "Sheetname" "Boost Converter" (at 81.28 130.0984 0) (effects (font (size 1.27 1.27)) (justify left bottom)))
  (property "Sheetfile" "boost_converter.kicad_sch" (at 81.28 152.9846 0) (effects (font (size 1.27 1.27)) (justify left top)))
  (pin "POWER_SOURCE" input (at 113.03 139.7 0) (effects (font (size 1.27 1.27)) (justify right)))
  (pin "LOAD" output (at 113.03 142.24 0) (effects (font (size 1.27 1.27)) (justify right))))
 (sheet
  (at 81.28 43.18)
  (size 31.75 21.59)
  (fields_autoplaced yes)
  (stroke (width 0.1524) (type solid))
  (fill (color 0 0 0 0.0000))
  (property "Sheetname" "Pins and Connectors" (at 81.28 42.4684 0) (effects (font (size 1.27 1.27)) (justify left bottom)))
  (property "Sheetfile" "connectors.kicad_sch" (at 81.28 65.3546 0) (effects (font (size 1.27 1.27)) (justify left top)))
  (pin "POWER_IN" output (at 113.03 45.72 0) (effects (font (size 1.27 1.27)) (justify right)))
  (pin "POWER_OUT" input (at 113.03 48.26 0) (effects (font (size 1.27 1.27)) (justify right)))
  (pin "GND" input (at 113.03 50.8 0) (effects (font (size 1.27 1.27)) (justify right)))
  (pin "BAT_SENSE" input (at 113.03 53.34 0) (effects (font (size 1.27 1.27)) (justify right)))
  (pin "BAT_SENSE_ENABLE" output (at 113.03 55.88 0) (effects (font (size 1.27 1.27)) (justify right)))
  (pin "B-" input (at 113.03 60.96 0) (effects (font (size 1.27 1.27)) (justify right)))
  (pin "B+" input (at 113.03 58.42 0) (effects (font (size 1.27 1.27)) (justify right))))
 (sheet_instances
  (path ""
   (page "1"))))
